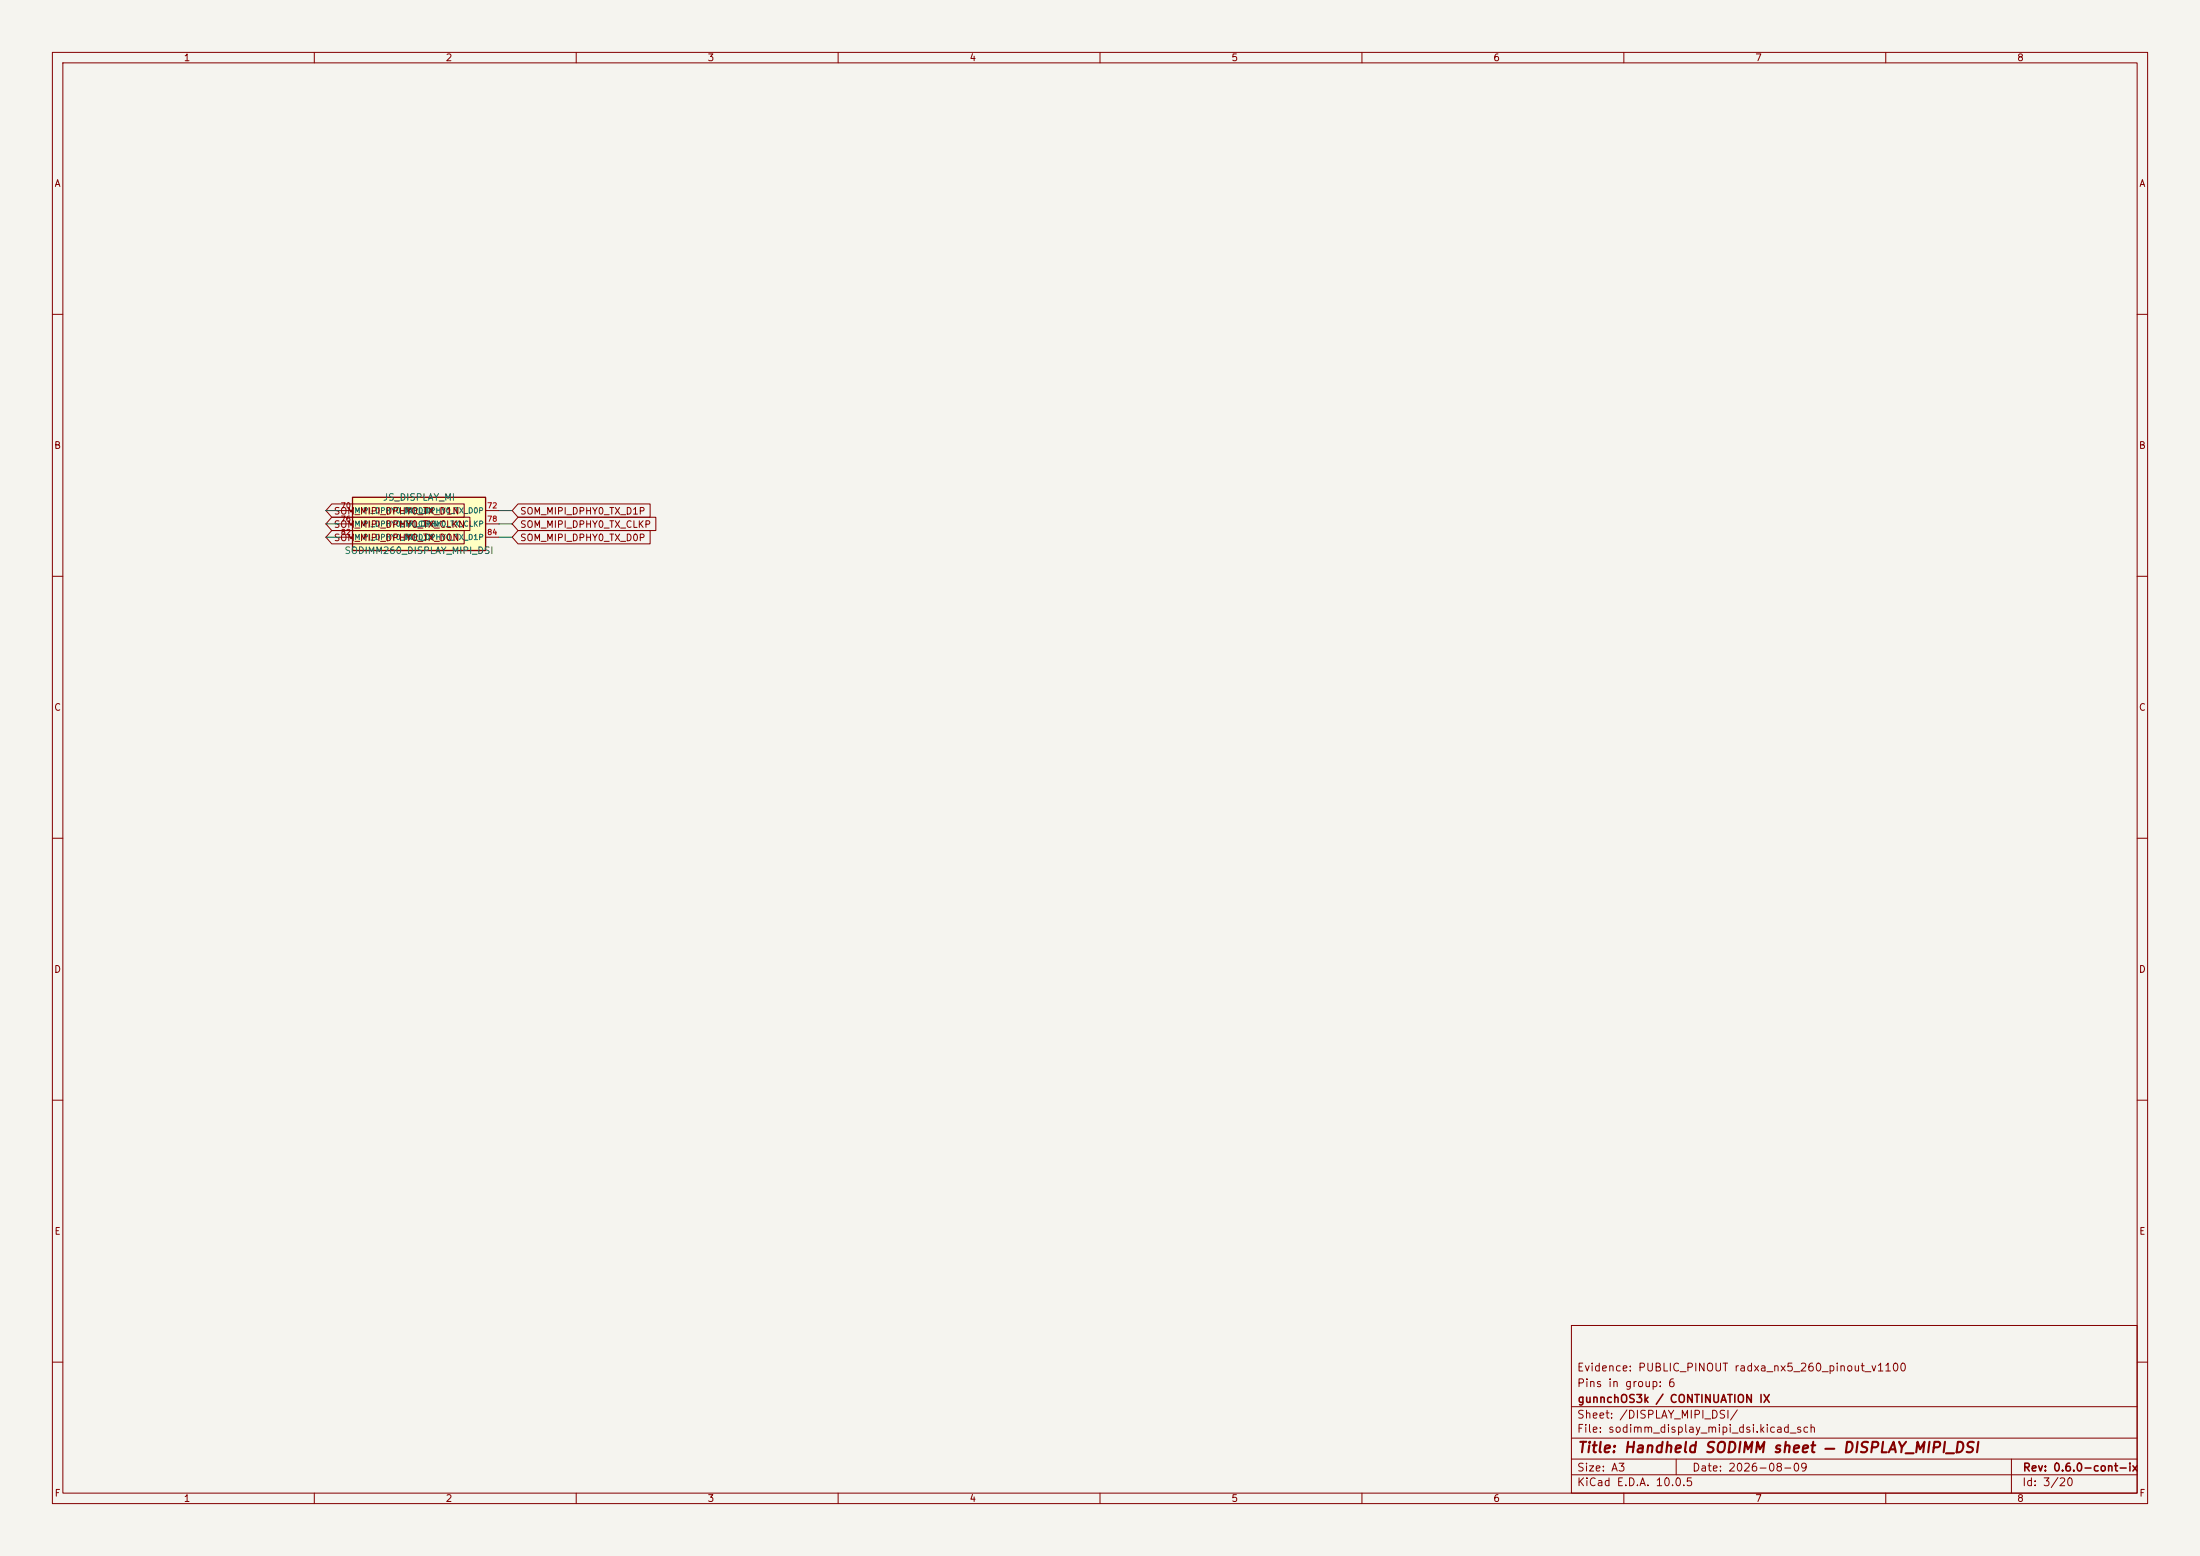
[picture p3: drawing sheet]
<svg xmlns="http://www.w3.org/2000/svg" width="420mm" height="297mm" viewBox="0 0 420 297" stroke-linecap="round" stroke-linejoin="round" font-family="sans-serif">
<path d="M0 0h420v297h-420z" fill="#f5f4ef" stroke="#f5f4ef" stroke-width=".19"/>
<g fill="none" stroke="#840000" stroke-width=".19">
<path d="M10 10h400v277h-400zM12 12h396v273h-396zM60 10v2M110 10v2M160 10v2M210 10v2M260 10v2M310 10v2M360 10v2M10 60h2M408 60h2M10 110h2"/>
<path d="M408 110h2M10 160h2M408 160h2M10 210h2M408 210h2M300 253h108v32h-108zM10 260h2M300 278.5h108M300 274.5h108M300 268.5h108M320 278.5v3M384 278.5v6.5"/>
<path d="M408 260h2M60 285v2M110 285v2M160 285v2M210 285v2M260 285v2M300 281.5h108M310 285v2M360 285v2"/>
</g>
<path d="M67.3 94.9h25.4v10.2h-25.4z" fill="#ffffc2"/>
<path d="M67.3 94.9h25.4v10.2h-25.4z" fill="none" stroke="#840000" stroke-width=".25"/>
<path d="M63.3 98.7h26.4v2.6h-26.4l-1.1-1.3zM63.3 96.2h25.3v2.5h-25.3l-1.1-1.2zM64.8 97.5h2.5M92.7 97.5h2.5M98.9 98.7h26.3v2.6h-26.3l-1.1-1.3zM98.9 96.2h25.2v2.5h-25.2l-1.1-1.2zM63.3 101.3h25.3v2.5h-25.3l-1.1-1.3zM64.8 100h2.5M64.8 102.5h2.5M92.7 100h2.5M92.7 102.5h2.5M98.9 101.3h25.2v2.5h-25.2l-1.1-1.3z" fill="none" stroke="#840000" stroke-width=".19"/>
<path d="M62.2 97.5h2.6M95.2 97.5h2.6M62.2 102.5h2.6M62.2 100h2.6M95.2 102.5h2.6M95.2 100h2.6" fill="none" stroke="#009600" stroke-width=".19"/>
<text font-size="2" fill="#840000" x="301" y="277.8">Title: Handheld SODIMM sheet — DISPLAY_MIPI_DSI</text>
<g font-size="1.5" fill="#840000">
<text x="300.9" y="262.1">Evidence: PUBLIC_PINOUT radxa_nx5_260_pinout_v1100</text>
<text x="300.9" y="265.1">Pins in group: 6</text>
<text x="301" y="268.1">gunnchOS3k / CONTINUATION IX</text>
<text x="300.9" y="273.8">File: sodimm_display_mipi_dsi.kicad_sch</text>
<text x="300.9" y="271.1">Sheet: /DISPLAY_MIPI_DSI/</text>
<text x="300.9" y="281.2">Size: A3</text>
<text x="322.9" y="281.2">Date: 2026-08-09</text>
<text x="386" y="281.2">Rev: 0.6.0-cont-ix</text>
<text x="300.9" y="284">KiCad E.D.A. 10.0.5</text>
<text x="385.9" y="284">Id: 3/20</text>
</g>
<g font-size="1.3" fill="#840000">
<text x="35" y="12">1</text>
<text x="85" y="12">2</text>
<text x="135" y="12">3</text>
<text x="185" y="12">4</text>
<text x="235" y="12">5</text>
<text x="285" y="12">6</text>
<text x="335" y="12">7</text>
<text x="385" y="12">8</text>
<text x="10.3" y="36">A</text>
<text x="408.3" y="36">A</text>
<text x="10.2" y="86">B</text>
<text x="408.2" y="86">B</text>
<text x="63.6" y="101.1">SOM_MIPI_DPHY0_TX_CLKN</text>
<text x="63.6" y="98.5">SOM_MIPI_DPHY0_TX_D1N</text>
<text x="99.2" y="101.1">SOM_MIPI_DPHY0_TX_CLKP</text>
<text x="99.2" y="98.5">SOM_MIPI_DPHY0_TX_D1P</text>
<text x="63.6" y="103.6">SOM_MIPI_DPHY0_TX_D0N</text>
<text x="99.2" y="103.6">SOM_MIPI_DPHY0_TX_D0P</text>
<text x="10.2" y="136">C</text>
<text x="408.2" y="136">C</text>
<text x="10.2" y="186">D</text>
<text x="408.2" y="186">D</text>
<text x="10.3" y="236">E</text>
<text x="408.3" y="236">E</text>
<text x="10.3" y="286">F</text>
<text x="35" y="287">1</text>
<text x="85" y="287">2</text>
<text x="135" y="287">3</text>
<text x="185" y="287">4</text>
<text x="235" y="287">5</text>
<text x="285" y="287">6</text>
<text x="335" y="287">7</text>
<text x="385" y="287">8</text>
<text x="408.3" y="286">F</text>
</g>
<g font-size="1.3" fill="#006464">
<text x="73" y="95.9">JS_DISPLAY_MI</text>
<text x="65.7" y="106">SODIMM260_DISPLAY_MIPI_DSI</text>
</g>
<g font-size="1" fill="#a90000">
<text x="65" y="97.3">70</text>
<text x="65" y="99.8">76</text>
<text x="92.9" y="97.3">72</text>
<text x="92.9" y="99.8">78</text>
<text x="65" y="102.4">82</text>
<text x="92.9" y="102.4">84</text>
</g>
<g font-size="1" fill="#006464">
<text x="67.6" y="98.2">MIPI_DPHY0_TX_D0N</text>
<text x="67.6" y="100.8">MIPI_DPHY0_TX_CLKN</text>
<text x="76.2" y="100.8">MIPI_DPHY0_TX_CLKP</text>
<text x="77.1" y="98.2">MIPI_DPHY0_TX_D0P</text>
<text x="67.6" y="103.3">MIPI_DPHY0_TX_D1N</text>
<text x="77.1" y="103.3">MIPI_DPHY0_TX_D1P</text>
</g>
</svg>
